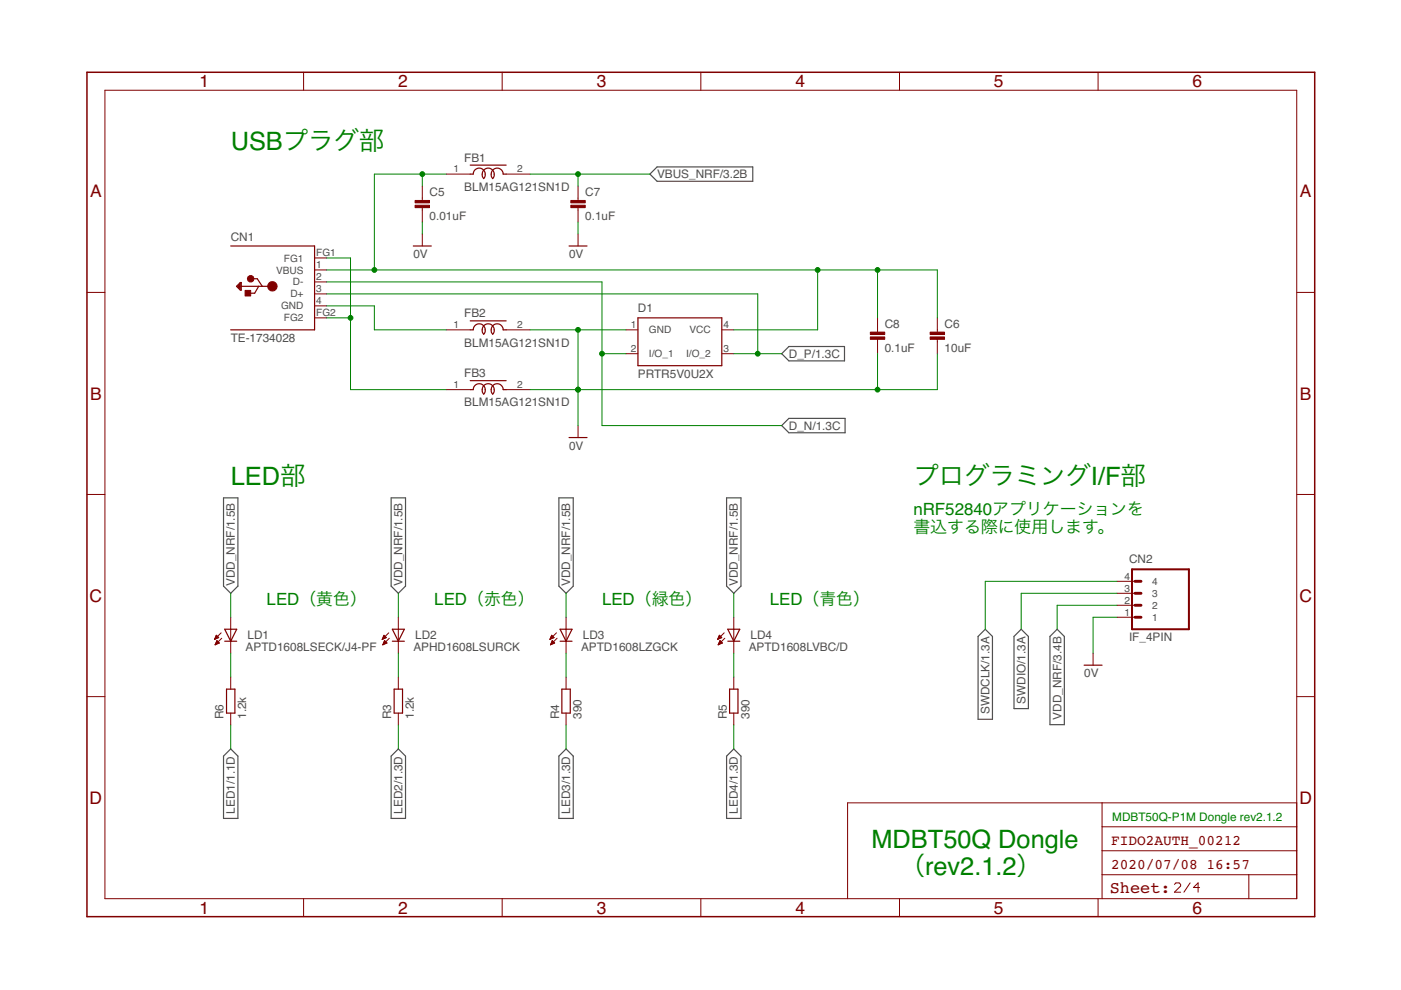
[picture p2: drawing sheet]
<svg xmlns="http://www.w3.org/2000/svg" width="297mm" height="210mm" viewBox="0 0 297 210" stroke-linecap="round" stroke-linejoin="round" font-family="sans-serif">
<g fill="none" stroke="#505050" stroke-width=".25">
<path d="M137.8 36.9l1.5-1.5h20.3v3h-20.3zM165.7 75l1.6-1.5h11.7v3h-11.7zM165.7 90.2l1.6-1.5h11.9v3.1h-11.9zM47.4 105.6h3v18.7l-1.5 1.5-1.5-1.5zM82.9 105.6h3.1v18.7l-1.5 1.5-1.6-1.5zM118.5 105.6h3v18.7l-1.5 1.5-1.5-1.5zM154.1 105.6h3v18.7l-1.5 1.5-1.5-1.5zM208.9 133.4l1.5 1.5v17.6h-3v-17.6zM216.5 133.4l1.5 1.5v15.3h-3v-15.3zM224.1 133.4l1.6 1.5v18.7h-3.1v-18.7zM48.9 158.8l1.5 1.5v13.2h-3v-13.2zM84.5 158.8l1.5 1.5v13.2h-3.1v-13.2z"/>
<path d="M120 158.8l1.5 1.5v13.2h-3v-13.2zM155.6 158.8l1.5 1.5v13.2h-3v-13.2z"/>
</g>
<g fill="none" stroke="#800000" stroke-width=".21">
<path d="M22.2 19.1h252.7v171.4h-252.7zM64.4 15.3v3.8M106.5 15.3v3.8M148.6 15.3v3.8M190.7 15.3v3.8M232.8 15.3v3.8M89.5 39.5v3M94.6 36.9h5.1M107.3 36.9h5.1M122.6 39.5v3M66.7 59.8h2.5M66.7 57.2h2.5"/>
<path d="M66.7 54.7h2.5M89.5 44v3.1M89.5 49.6v2.6M122.6 44v3.1M122.6 49.6v2.6M18.4 62h3.8M66.7 62.3h2.5M66.7 64.9h2.5M66.7 67.4h2.5M94.6 69.9h5.1M107.3 69.9h5.1M132.7 69.9h2.6"/>
<path d="M132.7 75h2.6M153 69.9h2.6M153 75h2.6M186.1 67.4v3M186.1 71.9v3.1M198.7 67.4v3M198.7 71.9v3.1M274.9 62h3.8M94.6 82.6h5.1M107.3 82.6h5.1M122.6 90.2v2.6M18.4 104.8h3.8"/>
<path d="M274.9 104.8h3.8M45.5 135.5h.2M45.6 135.4h.3M45.6 135.3h.6M45.6 136.7h.1M45.7 136.6h.2M45.7 135.1h.6M45.7 135h.5M45.7 136.5h.5M45.8 134.9h.3M45.8 136.3h.7M45.8 134.8h.2"/>
<path d="M45.8 136.2h.6M45.9 134.7l.5 .5-.9 .4zM45.9 136.1h.4M45.9 136h.2M46 135.8h.1M46 135.8l-.4 .9M46 135.8l.5 .5M46.5 136.3l-.9 .4M46.9 134.2l-1.4 1.4M47 135.3l-1.4 1.4M48.9 130.9v7.6M81.1 135.5h.1"/>
<path d="M81.1 135.4h.4M81.2 135.3h.6M81.2 136.7h.1M81.2 135.1h.7M81.2 136.6h.3M81.3 135h.4M81.3 136.5h.4M81.3 134.9h.3M81.3 136.3h.7M81.4 136.2h.5M81.4 134.8h.1M81.4 134.7l.5 .5-.9 .4z"/>
<path d="M81.4 136.1h.4M81.5 136h.2M81.5 135.8h.1M81.5 135.8l-.3 .9M81.5 135.8l.5 .5-.8 .4M82.4 134.2l-1.4 1.4M82.5 135.3l-1.3 1.4M84.5 130.9v7.6M116.6 135.5h.2M116.7 135.4h.4M116.7 136.7h.1M116.7 135.3h.6"/>
<path d="M116.8 135.1h.6M116.8 136.6h.2M116.8 135h.5M116.8 136.5h.5M116.9 134.9h.3M116.9 136.3h.7M116.9 134.8h.2M116.9 136.2h.6M117 134.7l.5 .5-.9 .4zM117 136.1h.4M117 136h.3M117.1 135.8h.1"/>
<path d="M117.1 135.8l-.4 .9M117.1 135.8l.5 .5-.9 .4M118 134.2l-1.4 1.4M118.1 135.3l-1.4 1.4M120 130.9v7.6M152.2 135.5h.1M152.2 135.4h.4M152.3 135.3h.6M152.3 136.7h.1M152.3 135.1h.7M152.3 136.6h.3M152.4 135h.5"/>
<path d="M152.4 136.5h.5M152.4 136.3h.7M152.4 134.9h.3M152.5 134.8h.1M152.5 136.2h.6M152.5 136.1h.4M152.5 134.7l.5 .5-.9 .4zM152.6 136h.2M152.6 135.8h.1M152.7 135.8l-.4 .9M152.7 135.8l.5 .5-.9 .4M153.5 134.2l-1.4 1.4"/>
<path d="M153.7 135.3l-1.4 1.4M155.6 130.9v7.6M231.8 138.5v2.5M236.8 128.3h5.1M236.8 125.8h5.1M236.8 130.9h5.1M236.8 123.3h5.1M18.4 147.7h3.8M48.9 143.6v2.5M48.9 151.2v2.5M84.5 143.6v2.5M84.5 151.2v2.5"/>
<path d="M120 143.6v2.5M120 151.2v2.5M155.6 143.6v2.5M155.6 151.2v2.5M274.9 147.7h3.8M233.7 170.2v20.3M233.7 175.3h41.2M274.9 170.2h-95.2v20.3M64.4 190.5v3.9M106.5 190.5v3.9M148.6 190.5v3.9M190.7 190.5v3.9"/>
<path d="M232.8 190.5v3.9M233.7 185.5h41.2M233.7 180.4h41.2M249 187.5l.3-.3h.7l.3 .3v.4l-1.3 1.3h1.3M252.3 187.2l-1.3 2M254.3 188.2h-1.3l1-1v2M264.8 185.5v5"/>
</g>
<path d="M18.4 15.3h260.3v179.1h-260.3z" fill="none" stroke="#800000" stroke-width=".32"/>
<g fill="none" stroke="#800000" stroke-width=".25">
<path d="M99.7 36.9h.6a1.3 1.3 0 0 1 1.8-1.1 1.3 1.3 0 0 1 .5 2.1 1.32 1.32 0 0 1 0-1.9 1.32 1.32 0 0 1 1.8 0 1.32 1.32 0 0 1 .1 1.9 1.29 1.29 0 0 1 .4-2.1 1.29 1.29 0 0 1 1.8 1.1h.6M99.7 35h7.6M48.9 52.2h17.8v17.7h-17.8M50.9 59.9h.3v1.6h-.3l-.8-.8zM50.9 59.9v1.4M53.6 59.1h.9l1.1 1.6M87.6 52.2h3.8M120.6 52.2h3.9M50.4 60.7l.4-.4v.8l-.3-.4M51.2 60.7h6.5M54.8 60.7l-.8 1.5h-1.2M99.7 69.9h.6a1.3 1.3 0 0 1 1.8-1.1 1.3 1.3 0 0 1 .5 2.1 1.31 1.31 0 0 1 0-1.9 1.31 1.31 0 0 1 1.8 0 1.31 1.31 0 0 1 .1 1.9 1.29 1.29 0 0 1 .4-2.1 1.29 1.29 0 0 1 1.8 1.1h.6"/>
<path d="M99.7 68h7.6M135.3 67.4h17.7v10.1h-17.7zM99.7 82.6h.6a1.3 1.3 0 0 1 1.8-1.1 1.3 1.3 0 0 1 .5 2.1 1.31 1.31 0 0 1 0-1.9 1.31 1.31 0 0 1 1.8 0 1.31 1.31 0 0 1 .1 1.9 1.29 1.29 0 0 1 .4-2.1 1.29 1.29 0 0 1 1.8 1.1h.6M99.7 80.7h7.6M120.6 92.8h3.9M47.6 133.4h2.6l-1.3 2.6zM47.6 136h2.6M83.2 136h2.5M83.2 133.4h2.5l-1.2 2.6zM118.7 136h2.6M118.7 133.4h2.6l-1.3 2.6zM154.3 136h2.5"/>
<path d="M154.3 133.4h2.5l-1.2 2.6zM48 146.1h1.8v5.1h-1.8zM83.6 146.1h1.7v5.1h-1.7zM119.1 146.1h1.8v5.1h-1.8zM154.7 146.1h1.8v5.1h-1.8zM229.8 141h3.9"/>
</g>
<g fill="#800000" stroke="#800000" stroke-width=".21">
<path d="M88 43.5h3.1v.5h-3.1z"/>
<path d="M88 42.5h3.1v.5h-3.1z"/>
<path d="M197.2 71.4h3.1v.5h-3.1z"/>
<path d="M197.2 70.4h3.1v.5h-3.1z"/>
<path d="M121 43.5h3.1v.5h-3.1z"/>
<path d="M121 42.5h3.1v.5h-3.1z"/>
<path d="M184.5 71.4h3.1v.5h-3.1z"/>
<path d="M184.5 70.4h3.1v.5h-3.1z"/>
<path d="M52 61.6h1.1v1.2h-1.1z"/>
</g>
<g fill="#800000" stroke="#800000" stroke-width=".21">
<circle cx="57.7" cy="60.7" r="1"/>
<circle cx="53.2" cy="59.1" r=".7"/>
</g>
<path d="M240 120.7h12.1v12.7h-12.1z" fill="none" stroke="#800000" stroke-width=".42"/>
<path d="M240.6 125.8h1.3M240.6 123.3h1.3M240.6 128.3h1.3M240.6 130.9h1.3" fill="none" stroke="#800000" stroke-width=".61"/>
<g fill="none" stroke="#008000" stroke-width=".21">
<path d="M89.5 36.9v2.6M94.6 36.9h-15.2v20.3M112.4 36.9h25.4M122.6 36.9v2.6M69.2 57.2h129.5v10.2M69.2 54.7h5.1v27.9h20.3M69.2 59.8h58.4v30.4h38.1M89.5 47.1v2.5M122.6 47.1v2.5M173.4 57.2v12.7h-17.8M186.1 57.2v10.2M69.2 64.9h10.2v5h15.2"/>
<path d="M69.2 67.4h5.1M69.2 62.3h91.5v12.7M112.4 69.9h20.3M122.6 69.9v20.3M127.6 75h5.1M155.6 75h10.1M186.1 75v7.6M198.7 75v7.6h-86.3M48.9 125.8v5.1M48.9 138.5v5.1M84.5 125.8v5.1M84.5 138.5v5.1"/>
<path d="M120 125.8v5.1M120 138.5v5.1M155.6 125.8v5.1M155.6 138.5v5.1M236.8 130.9h-5v7.6M236.8 128.3h-12.7v5.1M236.8 125.8h-20.3v7.6M236.8 123.3h-27.9v10.1M48.9 153.7v5.1M84.5 153.7v5.1M120 153.7v5.1M155.6 153.7v5.1"/>
</g>
<g fill="#008000" stroke="#008000" stroke-width=".21">
<circle cx="89.5" cy="36.9" r=".51"/>
<circle cx="79.4" cy="57.2" r=".51"/>
<circle cx="186.1" cy="57.2" r=".51"/>
<circle cx="173.4" cy="57.2" r=".51"/>
<circle cx="122.6" cy="36.9" r=".51"/>
<circle cx="122.6" cy="82.6" r=".51"/>
<circle cx="122.6" cy="69.9" r=".51"/>
<circle cx="186.1" cy="82.6" r=".51"/>
<circle cx="74.3" cy="67.4" r=".51"/>
<circle cx="127.6" cy="75" r=".51"/>
<circle cx="160.7" cy="75" r=".51"/>
</g>
<g font-size="5.4" fill="#008000">
<text x="48.9" y="31.8">USBプラグ部</text>
<text x="48.9" y="102.9">LED部</text>
<text x="193.7" y="102.9">プログラミングI/F部</text>
<text x="184.8" y="179.7">MDBT50Q Dongle</text>
<text x="190.8" y="185.5">（rev2.1.2）</text>
</g>
<g font-size="3.7" fill="#800000">
<text x="42.3" y="18.5">1</text>
<text x="84.4" y="18.5">2</text>
<text x="126.5" y="18.5">3</text>
<text x="168.6" y="18.5">4</text>
<text x="210.7" y="18.5">5</text>
<text x="252.9" y="18.5">6</text>
<text x="19.1" y="41.9">A</text>
<text x="275.6" y="41.9">A</text>
<text x="19.1" y="84.7">B</text>
<text x="275.6" y="84.7">B</text>
<text x="19" y="127.6">C</text>
<text x="275.5" y="127.6">C</text>
<text x="19" y="170.4">D</text>
<text x="275.5" y="170.4">D</text>
<text x="42.3" y="193.7">1</text>
<text x="84.4" y="193.7">2</text>
<text x="126.5" y="193.7">3</text>
<text x="168.6" y="193.7">4</text>
<text x="210.7" y="193.7">5</text>
<text x="252.9" y="193.7">6</text>
</g>
<g font-size="3.6" fill="#008000">
<text x="193.7" y="109.3">nRF52840アプリケーションを</text>
<text x="193.7" y="113.1">書込する際に使⽤します。</text>
<text x="56.5" y="128.3">LED（⻩⾊）</text>
<text x="92.1" y="128.3">LED（⾚⾊）</text>
<text x="127.6" y="128.3">LED（緑⾊）</text>
<text x="163.2" y="128.3">LED（⻘⾊）</text>
</g>
<text font-size="3.6" fill="#800000" x="235.3" y="189.4">Sheet:</text>
<g font-size="3.1" fill="#800000">
<text x="235.6" y="179.1">FIDO2AUTH_00212</text>
<text x="235.6" y="184.2">2020/07/08</text>
<text x="255.8" y="184.2">16:57</text>
</g>
<g font-size="2.5" fill="#505050">
<text x="98.4" y="34.3">FB1</text>
<text x="91.1" y="41.6">C5</text>
<text x="98.4" y="40.5">BLM15AG121SN1D</text>
<text x="124.1" y="41.6">C7</text>
<text x="139.3" y="37.8">VBUS_NRF/3.2B</text>
<text x="91.1" y="46.7">0.01uF</text>
<text x="124.1" y="46.7">0.1uF</text>
<text x="48.9" y="51.1">CN1</text>
<text x="87.6" y="54.7">0V</text>
<text x="120.7" y="54.7">0V</text>
<text x="98.4" y="67.3">FB2</text>
<text x="135.3" y="66.1">D1</text>
<text x="187.6" y="69.5">C8</text>
<text x="200.3" y="69.5">C6</text>
<text x="48.9" y="72.5">TE-1734028</text>
<text x="98.4" y="73.5">BLM15AG121SN1D</text>
<text x="167.3" y="75.9">D_P/1.3C</text>
<text x="187.6" y="74.6">0.1uF</text>
<text x="200.3" y="74.6">10uF</text>
<text x="98.4" y="80">FB3</text>
<text x="135.3" y="80.1">PRTR5V0U2X</text>
<text x="98.4" y="86.2">BLM15AG121SN1D</text>
<text x="120.7" y="95.3">0V</text>
<text x="167.3" y="91.1">D_N/1.3C</text>
<text x="239.4" y="119.4">CN2</text>
<text x="49.8" y="124.3" transform="rotate(-90 49.8 124.3)">VDD_NRF/1.5B</text>
<text x="85.4" y="124.3" transform="rotate(-90 85.4 124.3)">VDD_NRF/1.5B</text>
<text x="120.9" y="124.3" transform="rotate(-90 120.9 124.3)">VDD_NRF/1.5B</text>
<text x="156.5" y="124.3" transform="rotate(-90 156.5 124.3)">VDD_NRF/1.5B</text>
<text x="52.1" y="138">APTD1608LSECK/J4-PF</text>
<text x="52.5" y="135.4">LD1</text>
<text x="87.6" y="138">APHD1608LSURCK</text>
<text x="88" y="135.4">LD2</text>
<text x="123.2" y="138">APTD1608LZGCK</text>
<text x="123.6" y="135.4">LD3</text>
<text x="158.7" y="138">APTD1608LVBC/D</text>
<text x="159.1" y="135.4">LD4</text>
<text x="239.4" y="135.9">IF_4PIN</text>
<text x="229.9" y="143.6">0V</text>
<text x="217.4" y="149.2" transform="rotate(-90 217.4 149.2)">SWDIO/1.3A</text>
<text x="47.4" y="152.5" transform="rotate(-90 47.4 152.5)">R6</text>
<text x="52.2" y="152.5" transform="rotate(-90 52.2 152.5)">1.2k</text>
<text x="83" y="152.5" transform="rotate(-90 83 152.5)">R3</text>
<text x="87.8" y="152.5" transform="rotate(-90 87.8 152.5)">1.2k</text>
<text x="118.5" y="152.5" transform="rotate(-90 118.5 152.5)">R4</text>
<text x="123.3" y="152.5" transform="rotate(-90 123.3 152.5)">390</text>
<text x="154.1" y="152.5" transform="rotate(-90 154.1 152.5)">R5</text>
<text x="158.9" y="152.5" transform="rotate(-90 158.9 152.5)">390</text>
<text x="209.8" y="151.4" transform="rotate(-90 209.8 151.4)">SWDCLK/1.3A</text>
<text x="225" y="152.6" transform="rotate(-90 225 152.6)">VDD_NRF/3.4B</text>
<text x="49.8" y="172.5" transform="rotate(-90 49.8 172.5)">LED1/1.1D</text>
<text x="85.4" y="172.5" transform="rotate(-90 85.4 172.5)">LED2/1.3D</text>
<text x="120.9" y="172.5" transform="rotate(-90 120.9 172.5)">LED3/1.3D</text>
<text x="156.5" y="172.5" transform="rotate(-90 156.5 172.5)">LED4/1.3D</text>
</g>
<text font-size="2.5" fill="#008000" x="235.8" y="174">MDBT50Q-P1M Dongle rev2.1.2</text>
<g font-size="2.1" fill="#505050">
<text x="96.2" y="36.6">1</text>
<text x="109.7" y="36.6">2</text>
<text x="58.5" y="58">VBUS</text>
<text x="60.2" y="55.5">FG1</text>
<text x="67" y="59.4">2</text>
<text x="67" y="56.9">1</text>
<text x="67" y="54.3">FG1</text>
<text x="59.6" y="65.6">GND</text>
<text x="61.6" y="63.1">D+</text>
<text x="62.1" y="60.5">D-</text>
<text x="67" y="62">3</text>
<text x="67" y="64.5">4</text>
<text x="60.2" y="68.1">FG2</text>
<text x="67" y="67">FG2</text>
<text x="96.2" y="69.6">1</text>
<text x="109.7" y="69.6">2</text>
<text x="133.7" y="69.6">1</text>
<text x="137.6" y="70.7">GND</text>
<text x="146.2" y="70.7">VCC</text>
<text x="153.4" y="69.6">4</text>
<text x="133.7" y="74.6">2</text>
<text x="137.6" y="75.8">I/O_1</text>
<text x="145.5" y="75.8">I/O_2</text>
<text x="153.4" y="74.6">3</text>
<text x="96.2" y="82.3">1</text>
<text x="109.7" y="82.3">2</text>
<text x="238.4" y="125.4">3</text>
<text x="238.4" y="122.9">4</text>
<text x="244.3" y="124">4</text>
<text x="238.4" y="128">2</text>
<text x="238.4" y="130.5">1</text>
<text x="244.3" y="129.1">2</text>
<text x="244.3" y="126.6">3</text>
<text x="244.3" y="131.6">1</text>
</g>
</svg>
